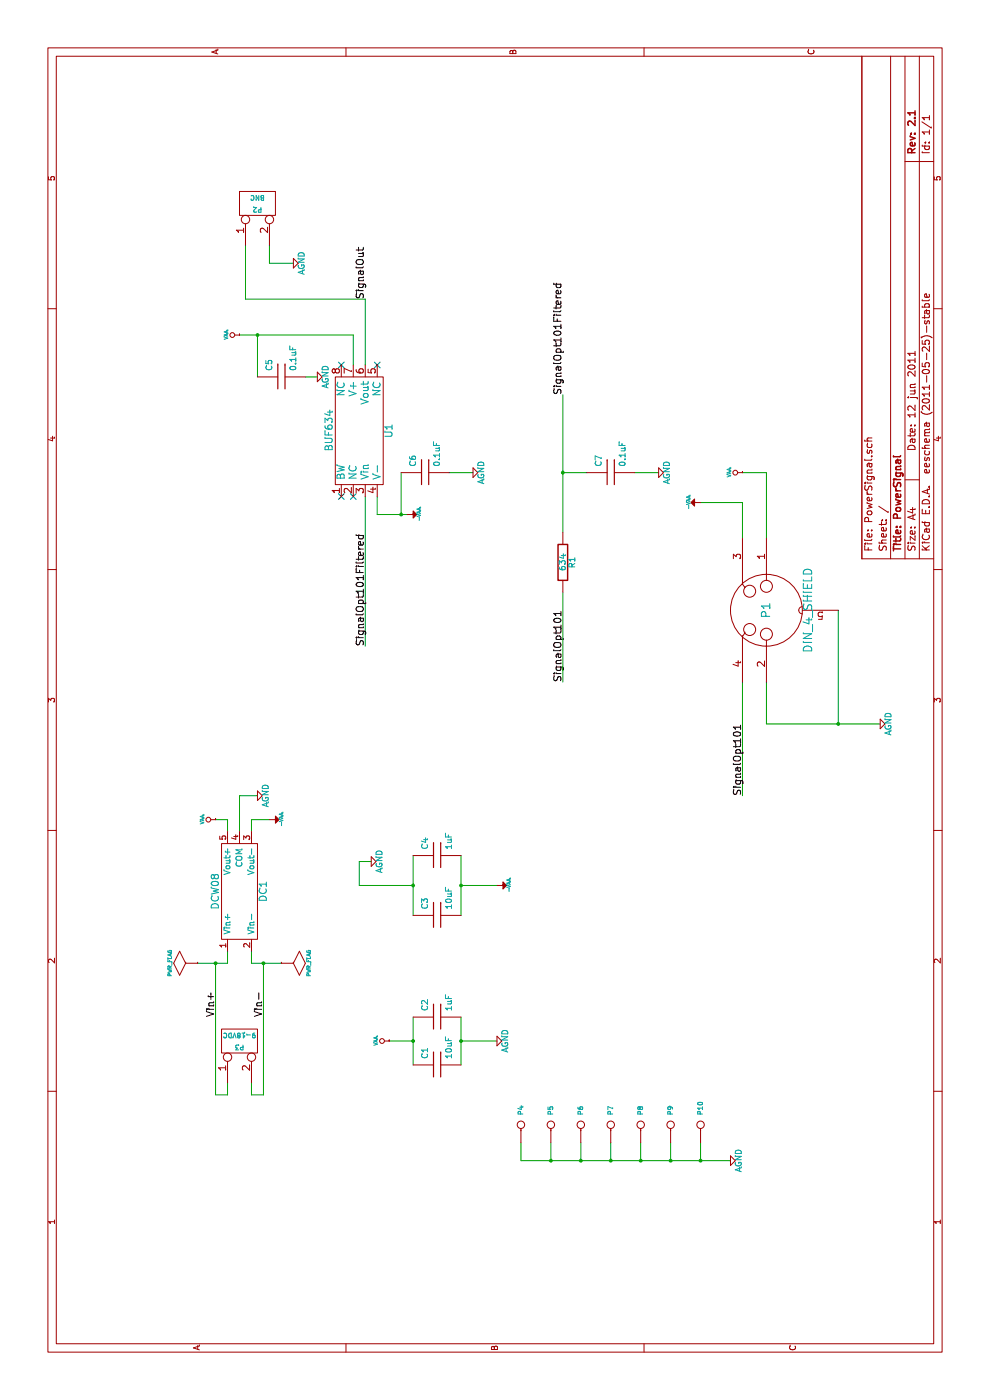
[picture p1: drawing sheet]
EESchema Schematic File Version 2  date Sun 12 Jun 2011 04:27:25 PM PDT
LIBS:power
LIBS:device
LIBS:conn
LIBS:linear
LIBS:regul
LIBS:74xx
LIBS:cmos4000
LIBS:adc-dac
LIBS:memory
LIBS:xilinx
LIBS:special
LIBS:microcontrollers
LIBS:dsp
LIBS:microchip
LIBS:analog_switches
LIBS:motorola
LIBS:texas
LIBS:intel
LIBS:audio
LIBS:interface
LIBS:digital-audio
LIBS:philips
LIBS:display
LIBS:cypress
LIBS:siliconi
LIBS:contrib
LIBS:valves
LIBS:light_sensor_boards
LIBS:PowerSignal-cache
EELAYER 24  0
EELAYER END
$Descr A4 11700 8267
Sheet 1 1
Title "PowerSignal"
Date "12 jun 2011"
Rev "2.1"
Comp ""
Comment1 ""
Comment2 ""
Comment3 ""
Comment4 ""
$EndDescr
Text Label 8400 4700 0    60   ~ 0
SignalOpt101Filtered
Text Label 6000 4700 0    60   ~ 0
SignalOpt101
Wire Wire Line
	6750 4700 6000 4700
Wire Wire Line
	7250 4700 8400 4700
Connection ~ 2000 5850
Wire Wire Line
	2000 5850 2150 5850
Connection ~ 2000 5350
Wire Wire Line
	2000 5350 2150 5350
Connection ~ 2000 4850
Wire Wire Line
	2000 4850 2150 4850
Wire Wire Line
	2150 4350 2000 4350
Wire Wire Line
	2000 4350 2000 6100
Connection ~ 7400 3350
Wire Wire Line
	7750 3350 7400 3350
Wire Wire Line
	8550 2550 8550 2650
Connection ~ 3650 1800
Wire Wire Line
	3650 1650 3650 1900
Wire Wire Line
	4850 1800 4850 1900
Wire Wire Line
	4850 1900 4750 1900
Wire Wire Line
	3650 1900 3750 1900
Wire Wire Line
	3650 1800 2550 1800
Wire Wire Line
	2550 1800 2550 1900
Wire Wire Line
	2550 1900 2650 1900
Wire Wire Line
	9650 2050 9200 2050
Wire Wire Line
	9200 2050 9200 3050
Wire Wire Line
	9200 3050 8650 3050
Wire Wire Line
	7550 3050 6300 3050
Wire Wire Line
	5050 6200 6000 6200
Wire Wire Line
	9500 2450 9500 2250
Wire Wire Line
	9500 2250 9650 2250
Connection ~ 4300 3450
Wire Wire Line
	4300 3450 4300 3000
Wire Wire Line
	4300 3000 4500 3000
Wire Wire Line
	4500 3000 4500 3100
Wire Wire Line
	4050 3850 4550 3850
Connection ~ 3000 3850
Wire Wire Line
	3000 4150 3000 3850
Wire Wire Line
	2800 3850 3200 3850
Connection ~ 5650 7000
Wire Wire Line
	6600 7000 5650 7000
Wire Wire Line
	7200 6400 7750 6400
Wire Wire Line
	7750 6400 7750 6200
Wire Wire Line
	7500 5850 7500 6200
Wire Wire Line
	7500 6200 7200 6200
Wire Wire Line
	6000 6400 5650 6400
Wire Wire Line
	5650 6400 5650 7350
Wire Wire Line
	2800 3450 3200 3450
Wire Wire Line
	3000 3250 3000 3450
Connection ~ 3000 3450
Wire Wire Line
	4050 3450 4550 3450
Wire Wire Line
	4300 4150 4300 3850
Connection ~ 4300 3850
Wire Wire Line
	7550 3150 7400 3150
Wire Wire Line
	7400 3150 7400 3400
Wire Wire Line
	8650 2950 8900 2950
Wire Wire Line
	8900 2950 8900 2000
Wire Wire Line
	2650 2100 2550 2100
Wire Wire Line
	2550 2100 2550 2200
Wire Wire Line
	2550 2200 3650 2200
Wire Wire Line
	3750 2100 3650 2100
Wire Wire Line
	4750 2000 5050 2000
Wire Wire Line
	5050 2000 5050 2150
Wire Wire Line
	4750 2100 4850 2100
Wire Wire Line
	4850 2100 4850 2250
Wire Wire Line
	3650 2100 3650 2350
Connection ~ 3650 2200
Wire Wire Line
	8550 2150 8900 2150
Connection ~ 8900 2150
Wire Wire Line
	7750 3750 7750 3950
Wire Wire Line
	2150 4600 2000 4600
Connection ~ 2000 4600
Wire Wire Line
	2000 5100 2150 5100
Connection ~ 2000 5100
Wire Wire Line
	2000 5600 2150 5600
Connection ~ 2000 5600
Wire Wire Line
	7750 5500 7750 5300
Wire Wire Line
	7750 4900 7750 4700
Connection ~ 7750 4700
$Comp
L AGND #PWR01
U 1 1
P 7750 5500
F 0 "#PWR01" H 7750 5500 40  0001 C CNN
F 1 "AGND" H 7750 5430 50  0000 C CNN
	1    7750 5500
	1    0    0    -1  
$EndComp
$Comp
L C C7
U 1 1
P 7750 5100
F 0 "C7" H 7800 5200 50  0000 L CNN
F 1 "0.1uF" H 7800 5000 50  0000 L CNN
	1    7750 5100
	1    0    0    -1  
$EndComp
$Comp
L R R1
U 1 1
P 7000 4700
F 0 "R1" V 7080 4700 50  0000 C CNN
F 1 "634" V 7000 4700 50  0000 C CNN
	1    7000 4700
	0    1    1    0   
$EndComp
Text Label 6300 3050 0    60   ~ 0
SignalOpt101Filtered
$Comp
L CONN_1 P10
U 1 1
P 2300 5850
F 0 "P10" H 2380 5850 40  0000 L CNN
F 1 "CONN_1" H 2300 5905 30  0001 C CNN
	1    2300 5850
	1    0    0    -1  
$EndComp
$Comp
L CONN_1 P9
U 1 1
P 2300 5600
F 0 "P9" H 2380 5600 40  0000 L CNN
F 1 "CONN_1" H 2300 5655 30  0001 C CNN
	1    2300 5600
	1    0    0    -1  
$EndComp
$Comp
L CONN_1 P8
U 1 1
P 2300 5350
F 0 "P8" H 2380 5350 40  0000 L CNN
F 1 "CONN_1" H 2300 5405 30  0001 C CNN
	1    2300 5350
	1    0    0    -1  
$EndComp
$Comp
L AGND #PWR02
U 1 1
P 2000 6100
F 0 "#PWR02" H 2000 6100 40  0001 C CNN
F 1 "AGND" H 2000 6030 50  0000 C CNN
	1    2000 6100
	1    0    0    -1  
$EndComp
$Comp
L CONN_1 P6
U 1 1
P 2300 4850
F 0 "P6" H 2380 4850 40  0000 L CNN
F 1 "CONN_1" H 2300 4905 30  0001 C CNN
	1    2300 4850
	1    0    0    -1  
$EndComp
$Comp
L CONN_1 P7
U 1 1
P 2300 5100
F 0 "P7" H 2380 5100 40  0000 L CNN
F 1 "CONN_1" H 2300 5155 30  0001 C CNN
	1    2300 5100
	1    0    0    -1  
$EndComp
$Comp
L CONN_1 P5
U 1 1
P 2300 4600
F 0 "P5" H 2380 4600 40  0000 L CNN
F 1 "CONN_1" H 2300 4655 30  0001 C CNN
	1    2300 4600
	1    0    0    -1  
$EndComp
$Comp
L CONN_1 P4
U 1 1
P 2300 4350
F 0 "P4" H 2380 4350 40  0000 L CNN
F 1 "CONN_1" H 2300 4405 30  0001 C CNN
	1    2300 4350
	1    0    0    -1  
$EndComp
$Comp
L AGND #PWR03
U 1 1
P 8550 2650
F 0 "#PWR03" H 8550 2650 40  0001 C CNN
F 1 "AGND" H 8550 2580 50  0000 C CNN
	1    8550 2650
	1    0    0    -1  
$EndComp
$Comp
L AGND #PWR04
U 1 1
P 7750 3950
F 0 "#PWR04" H 7750 3950 40  0001 C CNN
F 1 "AGND" H 7750 3880 50  0000 C CNN
	1    7750 3950
	1    0    0    -1  
$EndComp
$Comp
L C C5
U 1 1
P 8550 2350
F 0 "C5" H 8600 2450 50  0000 L CNN
F 1 "0.1uF" H 8600 2250 50  0000 L CNN
	1    8550 2350
	1    0    0    -1  
$EndComp
$Comp
L C C6
U 1 1
P 7750 3550
F 0 "C6" H 7800 3650 50  0000 L CNN
F 1 "0.1uF" H 7800 3450 50  0000 L CNN
	1    7750 3550
	1    0    0    -1  
$EndComp
$Comp
L PWR_FLAG #FLG05
U 1 1
P 3650 2350
F 0 "#FLG05" H 3650 2620 30  0001 C CNN
F 1 "PWR_FLAG" H 3650 2580 30  0000 C CNN
	1    3650 2350
	-1   0    0    1   
$EndComp
$Comp
L PWR_FLAG #FLG06
U 1 1
P 3650 1650
F 0 "#FLG06" H 3650 1920 30  0001 C CNN
F 1 "PWR_FLAG" H 3650 1880 30  0000 C CNN
	1    3650 1650
	1    0    0    -1  
$EndComp
$Comp
L -VAA #PWR4
U 1 1
P 4850 2250
F 0 "#PWR4" H 4850 2350 20  0001 C CNN
F 1 "-VAA" H 4850 2350 30  0000 C CNN
	1    4850 2250
	-1   0    0    1   
$EndComp
$Comp
L VAA #PWR1
U 1 1
P 4850 1800
F 0 "#PWR1" H 4850 1860 30  0001 C CNN
F 1 "VAA" H 4850 1910 30  0000 C CNN
	1    4850 1800
	1    0    0    -1  
$EndComp
$Comp
L AGND #PWR07
U 1 1
P 5050 2150
F 0 "#PWR07" H 5050 2150 40  0001 C CNN
F 1 "AGND" H 5050 2080 50  0000 C CNN
	1    5050 2150
	1    0    0    -1  
$EndComp
Text Label 3200 2200 0    60   ~ 0
Vin-
Text Label 3200 1800 0    60   ~ 0
Vin+
$Comp
L DCW08 DC1
U 1 1
P 4250 2000
F 0 "DC1" H 4250 1800 60  0000 C CNN
F 1 "DCW08" H 4250 2200 60  0000 C CNN
	1    4250 2000
	1    0    0    -1  
$EndComp
$Comp
L CONN_2 P3
U 1 1
P 3000 2000
F 0 "P3" V 2950 2000 40  0000 C CNN
F 1 "9-18VDC" V 3050 2000 40  0000 C CNN
	1    3000 2000
	1    0    0    -1  
$EndComp
Text Label 9200 3050 0    60   ~ 0
SignalOut
Text Label 5050 6200 0    60   ~ 0
SignalOpt101
NoConn ~ 8650 3150
NoConn ~ 8650 2850
NoConn ~ 7550 2950
NoConn ~ 7550 2850
$Comp
L VAA #PWR2
U 1 1
P 8900 2000
F 0 "#PWR2" H 8900 2060 30  0001 C CNN
F 1 "VAA" H 8900 2110 30  0000 C CNN
	1    8900 2000
	1    0    0    -1  
$EndComp
$Comp
L -VAA #PWR9
U 1 1
P 7400 3400
F 0 "#PWR9" H 7400 3500 20  0001 C CNN
F 1 "-VAA" H 7400 3500 30  0000 C CNN
	1    7400 3400
	-1   0    0    1   
$EndComp
$Comp
L BUF634 U1
U 1 1
P 8100 3000
F 0 "U1" H 8100 2750 60  0000 C CNN
F 1 "BUF634" H 8100 3250 60  0000 C CNN
	1    8100 3000
	1    0    0    -1  
$EndComp
$Comp
L AGND #PWR08
U 1 1
P 9500 2450
F 0 "#PWR08" H 9500 2450 40  0001 C CNN
F 1 "AGND" H 9500 2380 50  0000 C CNN
	1    9500 2450
	1    0    0    -1  
$EndComp
$Comp
L C C4
U 1 1
P 4550 3650
F 0 "C4" H 4600 3750 50  0000 L CNN
F 1 "1uF" H 4600 3550 50  0000 L CNN
	1    4550 3650
	1    0    0    -1  
$EndComp
$Comp
L C C3
U 1 1
P 4050 3650
F 0 "C3" H 4100 3750 50  0000 L CNN
F 1 "10uF" H 4100 3550 50  0000 L CNN
	1    4050 3650
	1    0    0    -1  
$EndComp
$Comp
L -VAA #PWR12
U 1 1
P 4300 4150
F 0 "#PWR12" H 4300 4250 20  0001 C CNN
F 1 "-VAA" H 4300 4250 30  0000 C CNN
	1    4300 4150
	-1   0    0    1   
$EndComp
$Comp
L AGND #PWR09
U 1 1
P 4500 3100
F 0 "#PWR09" H 4500 3100 40  0001 C CNN
F 1 "AGND" H 4500 3030 50  0000 C CNN
	1    4500 3100
	1    0    0    -1  
$EndComp
$Comp
L C C2
U 1 1
P 3200 3650
F 0 "C2" H 3250 3750 50  0000 L CNN
F 1 "1uF" H 3250 3550 50  0000 L CNN
	1    3200 3650
	1    0    0    -1  
$EndComp
$Comp
L C C1
U 1 1
P 2800 3650
F 0 "C1" H 2850 3750 50  0000 L CNN
F 1 "10uF" H 2850 3550 50  0000 L CNN
	1    2800 3650
	1    0    0    -1  
$EndComp
$Comp
L AGND #PWR010
U 1 1
P 3000 4150
F 0 "#PWR010" H 3000 4150 40  0001 C CNN
F 1 "AGND" H 3000 4080 50  0000 C CNN
	1    3000 4150
	1    0    0    -1  
$EndComp
$Comp
L VAA #PWR8
U 1 1
P 3000 3250
F 0 "#PWR8" H 3000 3310 30  0001 C CNN
F 1 "VAA" H 3000 3360 30  0000 C CNN
	1    3000 3250
	1    0    0    -1  
$EndComp
$Comp
L AGND #PWR011
U 1 1
P 5650 7350
F 0 "#PWR011" H 5650 7350 40  0001 C CNN
F 1 "AGND" H 5650 7280 50  0000 C CNN
	1    5650 7350
	1    0    0    -1  
$EndComp
$Comp
L -VAA #PWR14
U 1 1
P 7500 5850
F 0 "#PWR14" H 7500 5950 20  0001 C CNN
F 1 "-VAA" H 7500 5950 30  0000 C CNN
	1    7500 5850
	1    0    0    -1  
$EndComp
$Comp
L VAA #PWR16
U 1 1
P 7750 6200
F 0 "#PWR16" H 7750 6260 30  0001 C CNN
F 1 "VAA" H 7750 6310 30  0000 C CNN
	1    7750 6200
	1    0    0    -1  
$EndComp
$Comp
L CONN_2 P2
U 1 1
P 10000 2150
F 0 "P2" V 9950 2150 40  0000 C CNN
F 1 "BNC" V 10050 2150 40  0000 C CNN
	1    10000 2150
	1    0    0    -1  
$EndComp
$Comp
L DIN_4_SHIELD P1
U 1 1
P 6600 6400
F 0 "P1" H 6600 6400 70  0000 C CNN
F 1 "DIN_4_SHIELD" H 6600 6050 70  0000 C CNN
	1    6600 6400
	1    0    0    -1  
$EndComp
$EndSCHEMATC
